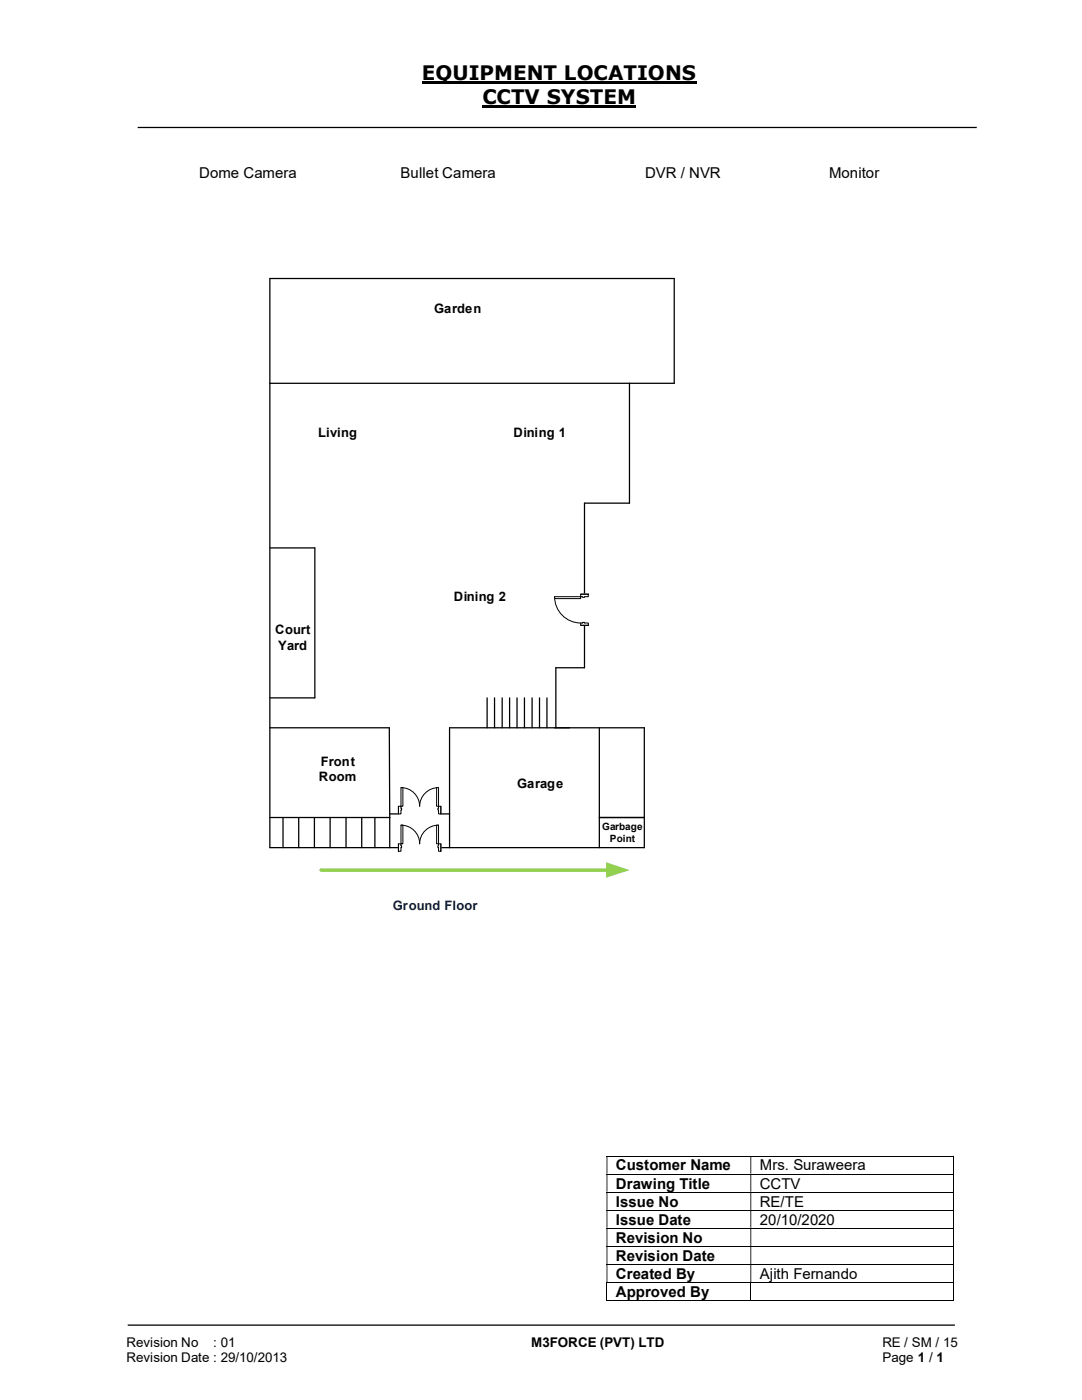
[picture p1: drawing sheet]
<svg xmlns="http://www.w3.org/2000/svg" width="216mm" height="279mm" viewBox="0 0 216 279" stroke-linecap="round" stroke-linejoin="round" font-family="sans-serif">
<path d="M84.2 16.5h54.8M96.3 21.3h30.7" fill="none" stroke="#000" stroke-width=".42"/>
<path d="M27.5 25.4h167.4M89.7 145.2h23.9M119.6 145.2v24M53.8 163.2h24M77.8 169.2h11.9M119.6 163.2h9M25.5 264.5h165" fill="none" stroke="#000" stroke-width=".25"/>
<g fill="none" stroke="#000" stroke-width=".2">
<path d="M121 230.7h69.1M121 234.3h69.1M121 237.9h69.1M190.2 230.8v3.4M190.2 234.4v3.4M190.2 238v3.5M121 241.5h69.1M121 245.1h69.1M121 248.8h69.1M121 252.3h69.1M121 255.9h69.1M121 259.5h28.7"/>
<path d="M121.1 256v3.6M149.8 256v3.6M149.9 259.5h40.2M190.2 241.6v3.4M190.2 245.2v3.5M190.2 248.8v3.5M190.2 252.4v3.5M190.2 256v3.6"/>
</g>
<g fill="#000">
<path d="M190.1 230.7h.2v.1h-.2zM121 230.8h.2v3.4h-.2zM149.7 230.8h.2v3.4h-.2z" fill-rule="evenodd"/>
<path d="M190.1 234.2h.2v.2h-.2zM121 234.4h.2v3.4h-.2zM149.7 234.4h.2v3.4h-.2z" fill-rule="evenodd"/>
<path d="M190.1 237.8h.2v.2h-.2zM121 238h.2v3.5h-.2zM149.7 238h.2v3.5h-.2z" fill-rule="evenodd"/>
<path d="M190.1 241.5h.2v.1h-.2zM121 241.6h.2v3.4h-.2zM149.7 241.6h.2v3.4h-.2z" fill-rule="evenodd"/>
<path d="M190.1 245h.2v.2h-.2zM121 245.2h.2v3.5h-.2zM149.7 245.2h.2v3.5h-.2z" fill-rule="evenodd"/>
<path d="M190.1 248.7h.2v.1h-.2zM121 248.8h.2v3.5h-.2zM149.7 248.8h.2v3.5h-.2z" fill-rule="evenodd"/>
<path d="M190.1 252.3h.2v.1h-.2zM121 252.4h.2v3.5h-.2zM149.7 252.4h.2v3.5h-.2z" fill-rule="evenodd"/>
</g>
<path d="M190.1 255.9h.2v.1h-.2zM190.1 259.5h.2v.1h-.2z" fill="#000"/>
<path d="M64.1 173.7h57.2" fill="none" stroke="#92d050" stroke-width=".72"/>
<path d="M120.9 172.1l4.7 1.6-4.7 1.5z" fill="#92d050"/>
<path d="M53.8 76.5h80.7v-20.9h-80.7v113.6h24l-.1-24h-23.9M125.6 76.5v23.9h-9v32.9h-5.7v11.9M53.8 109.3h9v30h-9M89.7 145.2v24h38.9v-24h-17.9M77.8 162.4h11.9" fill="none" stroke="#000" stroke-width=".25"/>
<path d="M79.5 168.4h8.5v1.5h-8.5z" fill="#fff"/>
<path d="M79.5 168.4h8.5v1.5h-8.5z" fill="none" stroke="#fff" stroke-width=".2"/>
<path d="M87.5 168.4v1.5h.5v-1.5zM79.5 168.4h.5v1.5h-.5z" fill-rule="evenodd" fill="#fff"/>
<path d="M80 168.8v-.4h-.5v1.5h.5v-.7M87.5 168.8v-.4h.5v1.5h-.5v-.7" fill="none" stroke="#000" stroke-width=".2"/>
<path d="M87.4 168.8v.4h.1v-.4zM80 168.8h.1v.4h-.1z" fill-rule="evenodd" fill="#fff"/>
<path d="M79.5 168.4v1.5M80 164.7a3.7 3.7 0 0 1 3.7 3.7 3.7 3.7 0 0 1 3.8-3.7M80 168.8h.1v.4h-.1M87.5 168.8h-.1v.4h.1M88 168.4v1.5" fill="none" stroke="#000" stroke-width=".2"/>
<path d="M80 164.7h.4v3.7h-.4z" fill-rule="evenodd" fill="#fff"/>
<path d="M80 164.7h.4v3.7h-.4z" fill="none" stroke="#000" stroke-width=".2"/>
<path d="M87.1 164.7h.4v3.7h-.4z" fill-rule="evenodd" fill="#fff"/>
<path d="M87.1 164.7h.4v3.7h-.4z" fill="none" stroke="#000" stroke-width=".2"/>
<path d="M79.5 160.9h8.5v1.6h-8.5z" fill="#fff"/>
<path d="M79.5 160.9h8.5v1.6h-8.5z" fill="none" stroke="#fff" stroke-width=".2"/>
<path d="M87.5 160.9v1.5h.5v-1.5zM79.5 160.9h.5v1.5h-.5z" fill-rule="evenodd" fill="#fff"/>
<path d="M80 161.3v-.4h-.5v1.5h.5v-.7M87.5 161.3v-.4h.5v1.5h-.5v-.7" fill="none" stroke="#000" stroke-width=".2"/>
<path d="M87.4 161.3v.4h.1v-.4zM80 161.3h.1v.4h-.1z" fill-rule="evenodd" fill="#fff"/>
<path d="M80 157.2a3.7 3.7 0 0 1 3.7 3.7 3.8 3.8 0 0 1 3.8-3.7M79.5 160.9v1.5M80 161.3h.1v.4h-.1M87.5 161.3h-.1v.4h.1M88 160.9v1.5" fill="none" stroke="#000" stroke-width=".2"/>
<path d="M80 157.2h.4v3.7h-.4z" fill-rule="evenodd" fill="#fff"/>
<path d="M80 157.2h.4v3.7h-.4z" fill="none" stroke="#000" stroke-width=".2"/>
<path d="M87.1 157.2h.4v3.7h-.4z" fill-rule="evenodd" fill="#fff"/>
<path d="M87.1 157.2h.4v3.7h-.4z" fill="none" stroke="#000" stroke-width=".2"/>
<path d="M115.8 118.6h1.6v6.2h-1.6z" fill-rule="evenodd" fill="#fff"/>
<path d="M115.8 118.6h1.6v6.2h-1.6z" fill="none" stroke="#fff" stroke-width=".2"/>
<path d="M115.9 118.6v.5h1.5v-.5zM115.9 124.3h1.5v.5h-1.5z" fill-rule="evenodd" fill="#fff"/>
<path d="M116.2 119.1h-.3v-.5h1.5v.5h-.8M116.2 124.3h-.3v.5h1.5v-.5h-.8" fill="none" stroke="#000" stroke-width=".2"/>
<path d="M116.2 119.1v.1h.4v-.1zM116.2 124.2h.4v.1h-.4z" fill-rule="evenodd" fill="#fff"/>
<path d="M110.7 119.1a5.2 5.2 0 0 0 5.2 5.2M115.9 118.6h1.5M116.2 119.1v.1h.4v-.1M115.9 124.8h1.5M116.2 124.3v-.1h.4v.1" fill="none" stroke="#000" stroke-width=".2"/>
<path d="M110.7 119.1h5.2v.4h-5.2z" fill="#fff"/>
<path d="M110.7 119.1h5.2v.4h-5.2z" fill="none" stroke="#000" stroke-width=".2"/>
<g fill="none" stroke="#000" stroke-width=".25">
<path d="M97.2 139.3v5.9M98.7 139.3v5.9M100.2 139.3v5.9M101.7 139.3v5.9M103.2 139.3v5.9M104.6 139.3v5.9M106.2 139.3v5.9M107.7 139.3v5.9M109.1 139.3v5.9M56.5 163.2v6M59.6 163.2v6M62.7 163.2v6"/>
<path d="M65.9 163.2v6M69 163.2v6M72.2 163.2v6M74.8 163.2v6"/>
</g>
<g font-size="4">
<text x="84.2" y="16">EQUIPMENT LOCATIONS</text>
<text x="96.3" y="20.8">CCTV SYSTEM</text>
</g>
<g font-size="3">
<text x="39.8" y="35.5">Dome Camera</text>
<text x="79.9" y="35.5">Bullet Camera</text>
<text x="128.7" y="35.5">DVR / NVR</text>
<text x="165.4" y="35.5">Monitor</text>
<text x="122.9" y="233.6">Customer Name</text>
<text x="151.6" y="233.6">Mrs. Suraweera</text>
<text x="122.9" y="237.2">Drawing Title</text>
<text x="151.6" y="237.2">CCTV</text>
<text x="122.9" y="240.8">Issue No</text>
<text x="122.9" y="244.4">Issue Date</text>
<text x="151.6" y="240.8">RE/TE</text>
<text x="151.6" y="244.4">20/10/2020</text>
<text x="122.9" y="248">Revision No</text>
<text x="122.9" y="251.6">Revision Date</text>
<text x="122.9" y="255.2">Created By</text>
<text x="151.6" y="255.2">Ajith Fernando</text>
<text x="122.9" y="258.8">Approved By</text>
</g>
<g font-size="2.7">
<text x="25.2" y="268.8">Revision No</text>
<text x="42.6" y="268.8">: 01</text>
<text x="106" y="268.8">M3FORCE (PVT) LTD</text>
<text x="176.1" y="268.8">RE / SM / 15</text>
<text x="25.2" y="271.8">Revision Date : 29/10/2013</text>
<text x="176.1" y="271.8">Page 1 / 1</text>
</g>
<g font-size="2.6">
<text x="86.7" y="62.4">Garden</text>
<text x="63.5" y="87.1">Living</text>
<text x="102.5" y="87.1">Dining 1</text>
<text x="90.6" y="120">Dining 2</text>
<text x="54.9" y="126.6">Court</text>
<text x="55.5" y="129.8">Yard</text>
<text x="63.6" y="156">Room</text>
<text x="64" y="152.8">Front</text>
<text x="103.2" y="157.4">Garage</text>
</g>
<text font-size="2.6" fill="#002060" x="78.4" y="181.7">Ground Floor</text>
<g font-size="2">
<text x="120.1" y="165.7">Garbage</text>
<text x="121.7" y="168.1">Point</text>
</g>
</svg>
